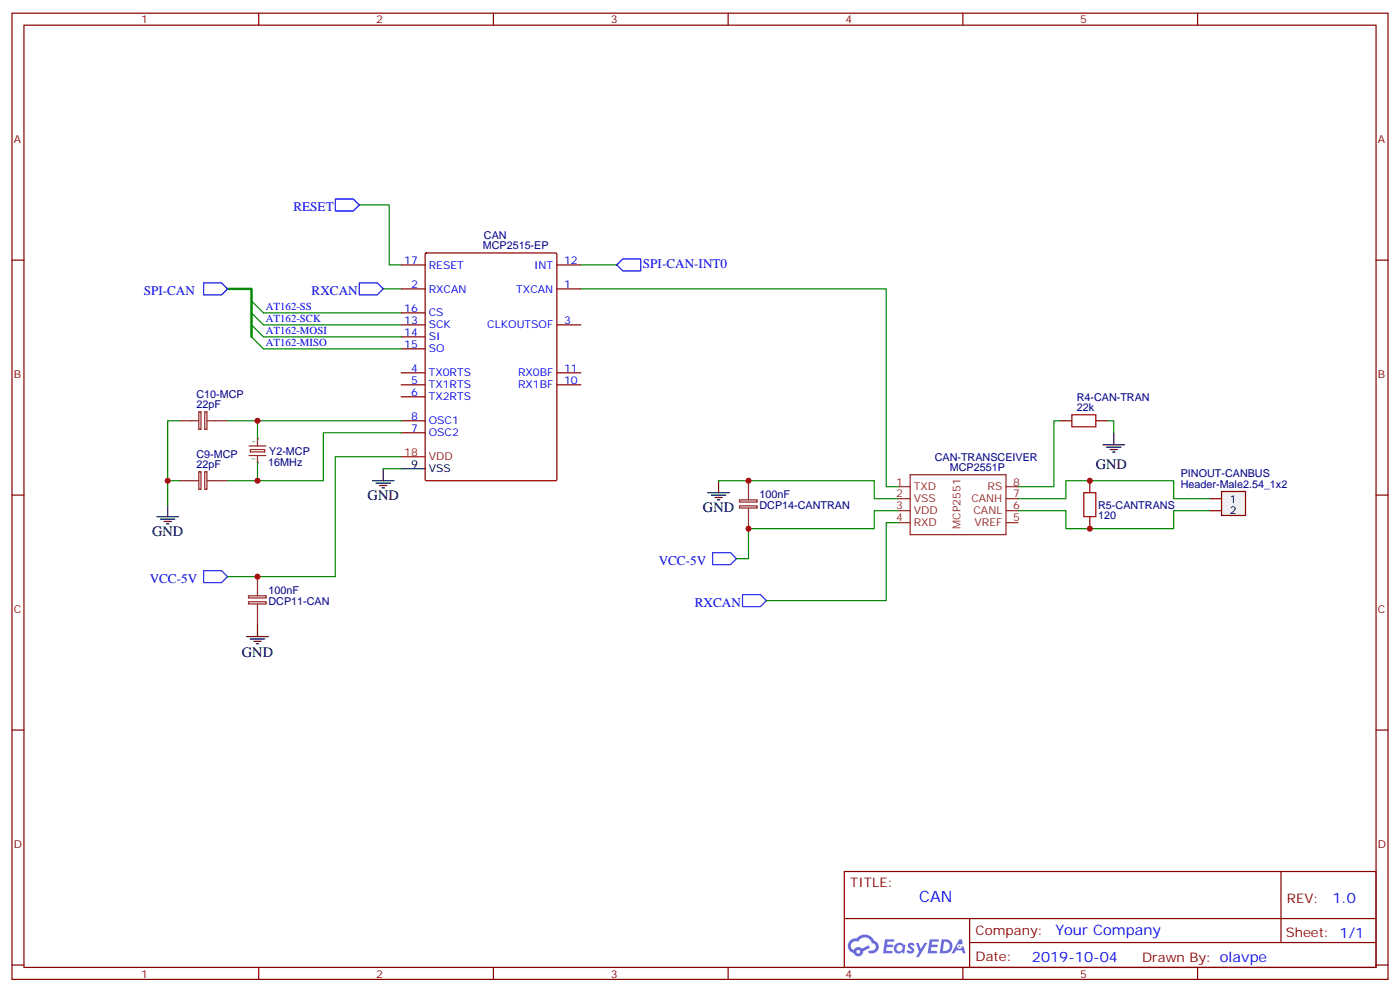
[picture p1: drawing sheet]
<svg xmlns="http://www.w3.org/2000/svg" width="412mm" height="292mm" viewBox="0 0 412 292" stroke-linecap="round" stroke-linejoin="round" font-family="sans-serif">
<path d="M67 85h7.1v14.1" fill="none" stroke="#008700" stroke-width=".71"/>
<g fill="none" stroke="#870000" stroke-width=".35">
<path d="M3.5 3.9h405.4v284.3h-405.4zM7.1 7.4h398.2v277.3h-398.2zM76.2 3.9v3.5M145.3 3.9v3.5M214.5 3.9v3.5M283.6 3.9v3.5M352.8 3.9v3.5M3.5 76.6h3.6M405.3 76.6h3.6M3.5 145.7h3.6M405.3 145.7h3.6M3.5 214.8h3.6"/>
<path d="M405.3 214.8h3.6M248.7 256.5h156.6v28.2h-156.6zM377.3 256.5v20.9M248.7 270.3h156.5M285.6 277.4h119.6M285.6 270.3v14.1M3.5 284h3.6M76.2 284.7v3.5M145.3 284.7v3.5M214.5 284.7v3.5M283.6 284.7v3.5M352.8 284.7v3.5"/>
<path d="M405.3 284h3.6"/>
</g>
<g fill="#5487ff">
<path d="M267.7 277.6a1.22 1.22 0 0 1 1.7 .3l-.4 .6a.47 .47 0 0 0-.3-.4 .47 .47 0 0 0-.5 .2l.1 .2a1.14 1.14 0 0 1 .8 1.8 1.14 1.14 0 0 1-1.9-.1l-.2-.1 .5-.6 .7 .4a.29 .29 0 0 0 .3-.2 .29 .29 0 0 0-.2-.3 1.04 1.04 0 0 1-.6-1.8z"/>
<path d="M260.7 276.4h2.4l.3 .2-.2 .5h-1.8l-.1 .9h1.5l.3 .4-.3 .3h-1.6l-.2 1.1 1.7 .1 .2 .3-.2 .3-2.6 .1z"/>
<path d="M273.8 276.4h2.4l.3 .2-.1 .5h-1.8l-.2 .9h1.6l.3 .4-.4 .3h-1.6l-.1 1.1 1.7 .1 .2 .3-.2 .3h-2.6z"/>
<path d="M282.6 276.4h.7l.3 1.3-.6 .3a.69 .69 0 0 0-1 .2 .69 .69 0 0 0 .4 1 .69 .69 0 0 0 .9-.6l.5-.3 .6 2.2h-.8l-.2-.8h-1.8l-.5 .8h-.8z"/>
<path d="M269.8 277.5h.8l.6 1.8 1.1-1.8h.9l-2.6 4.2h-.8l.9-1.6z"/>
<path d="M277.4 276.4l-.6 4.2h1.3a2.11 2.11 0 0 0 2.5-2.2 2.11 2.11 0 0 0-2.5-2zM278.1 277.1a1.39 1.39 0 0 1 1.7 1.5 1.39 1.39 0 0 1-1.8 1.2h-.3z"/>
<path d="M263.7 278a1.54 1.54 0 0 0-.1 2.2 1.54 1.54 0 0 0 2.2 .1l.6 .3 .3-2.3-.2-.3h-.4a1.49 1.49 0 0 0-2.4 0zM264 279a.94 .94 0 0 1 1.8 0 .94 .94 0 0 1-1.8 0z"/>
<path d="M250.4 276.8a2.18 2.18 0 0 0 1.1 3.7 1.44 1.44 0 0 0 1.6 .9 1.44 1.44 0 0 0 1.2-1.5l2-1-.5-.7-1.9 1a1.47 1.47 0 0 0-2.4 .4 1.39 1.39 0 0 1-.7-1.9 1.39 1.39 0 0 1 2-.5 2.12 2.12 0 0 1 2.2-1.3 2.12 2.12 0 0 1 1.9 1.7 1.14 1.14 0 0 1 1.1 1.4 1.14 1.14 0 0 1-1.7 .7 .43 .43 0 0 0-.5 .4 .43 .43 0 0 0 .4 .5 1.98 1.98 0 0 0 2.5-1.3 1.98 1.98 0 0 0-1.2-2.5 3.1 3.1 0 0 0-5.3-.7l-.9 .1zM252.3 280.1a.55 .55 0 0 1 1.1 0 .55 .55 0 0 1-1.1 0z"/>
<circle cx="282.6" cy="278.5" r=".26"/>
</g>
<g fill="none" stroke="#870000" stroke-width=".35">
<path d="M118.2 78h7M125.3 74.6l.3-.2h38.1l.3 .2v66.5l-.1 .3-38.3 .1-.3-.2zM164 78h7.1M118.2 85h7M118.2 95.6h7M118.2 99.1h7M118.2 92.1h7M164 85h7.1M164 95.6h7.1M118.2 109.7h7M118.2 113.2h7M118.2 116.8h7"/>
<path d="M118.2 102.7h7M164 109.7h7.1M164 113.2h7.1M118.2 127.4h7M118.2 123.8h7"/>
</g>
<path d="M118.2 137.9h7" fill="none" stroke="#000" stroke-width=".35"/>
<path d="M118.2 134.4h7" fill="none" stroke="#f00" stroke-width=".35"/>
<g fill="none" stroke="#8c2424" stroke-width=".35">
<path d="M52.9 123.8h5.7M58.6 138.8h.6v5.2h-.6zM58.6 121.2h.6v5.2h-.6zM60.3 138.8h.7v5.2h-.7zM60.3 121.2h.7v5.2h-.7zM61 123.8h6M73.4 134.1h4.9M73.4 131.2h4.9M73.7 132.3h4.3v.7h-4.3zM75.8 129.1v2.1M75.8 134.1v2.1M268.1 139.7h28.2v17.6h-28.2z"/>
<path d="M52.9 141.5h5.7M61 141.5h6M264.6 143.2h3.5M264.6 153.8h3.5M264.6 146.8h3.5M264.6 150.3h3.5M296.3 143.2h3.6M296.3 153.8h3.6M296.3 146.8h3.6M296.3 150.3h3.6"/>
</g>
<g fill="#8c2424">
<circle cx="75.8" cy="136.2" r=".18"/>
<circle cx="75.8" cy="129.1" r=".18"/>
</g>
<path d="M217.8 148.9h5.2v.6h-5.2zM217.8 147.1h5.2v.6h-5.2zM220.5 141.5v5.6M220.5 149.6v6M73.2 177.1h5.2v.6h-5.2zM73.2 175.3h5.2v.7h-5.2zM75.8 169.7v5.6M75.8 177.8v6" fill="none" stroke="#8c2424" stroke-width=".35"/>
<path d="M315.7 122.1h7.1v3.5h-7.1zM319.3 145h3.5v7h-3.5z" fill="none" stroke="#a10000" stroke-width=".35"/>
<path d="M312.2 123.8h3.5M322.8 123.8h3.5M321 141.5v3.5M321 152v3.6" fill="none" stroke="#870000" stroke-width=".35"/>
<path d="M359.8 144.6h7.1v7.1h-7.1z" fill="#f0f0f0" stroke="#870000" stroke-width=".35"/>
<path d="M356.3 146.8h3.5M356.3 150.3h3.5" fill="none" stroke="#870000" stroke-width=".35"/>
<g fill="none" stroke="#000" stroke-width=".35">
<path d="M112.9 137.9v3.6M324.9 130.9h6.4M326 131.6h4.2M327 132.3h2.1M327.7 133h.7M328.1 127.4v3.5M46.2 152h6.4M47.3 152.8h4.2M48.3 153.5h2.1M49 154.2h.7M49.4 148.5v3.5M109.7 141.5h6.4"/>
<path d="M110.8 142.2h4.2M111.8 142.9h2.1M112.5 143.6h.7M208.5 145h6.3M209.5 145.7h4.3M210.6 146.4h2.1M211.3 147.1h.7M211.7 141.5v3.5M72.7 187.3h6.3M73.7 188h4.3M74.8 188.7h2.1M75.5 189.4h.7"/>
<path d="M75.8 183.8v3.5"/>
</g>
<path d="M98.8 58.6h5.3l1.7 1.7-1.7 1.8h-5.3zM181.7 78l1.7-1.8h5.3v3.5h-5.3zM60 83.3h5.3l1.7 1.7-1.7 1.8h-5.3zM105.8 83.3h5.3l1.8 1.7-1.8 1.8h-5.3zM60 167.9h5.3l1.7 1.8-1.7 1.7h-5.3zM209.9 162.6h5.3l1.8 1.8-1.8 1.8h-5.3zM218.7 175h5.3l1.8 1.7-1.8 1.8h-5.3z" fill="none" stroke="#00f" stroke-width=".35"/>
<g fill="none" stroke="#008700" stroke-width=".35">
<path d="M105.8 60.3h8.9v17.7h3.5M171.1 78h10.6M77.6 99.1h40.6M77.6 95.6h40.6M77.6 92.1h40.6M112.9 85h5.3M171.1 85h90v58.2h3.5M77.6 102.7h40.6M52.9 123.8h-3.5v24.7M67 123.8h8.8v5.3M75.8 123.8h42.4M112.9 137.9h5.3"/>
<path d="M118.2 127.4h-23v14.1h-19.4v-5.3M118.2 134.4h-19.4v35.3h-31.8M312.2 123.8h-1.8v19.4h-10.5M326.3 123.8h1.8v3.6M49.4 141.5h3.5M67 141.5h8.8M211.7 141.5h45.8v5.3h7.1M264.6 153.8h-3.5v22.9h-35.3M264.6 150.3h-7.1v5.3h-37v8.8h-3.5M299.9 146.8h14.1v-5.3h31.7v5.3h10.6M299.9 150.3h14.1v5.3h31.7v-5.3h10.6"/>
</g>
<g fill="#c00">
<circle cx="75.8" cy="141.5" r=".88"/>
<circle cx="75.8" cy="169.7" r=".88"/>
<circle cx="321" cy="141.5" r=".88"/>
<circle cx="321" cy="155.6" r=".88"/>
<circle cx="220.5" cy="155.6" r=".88"/>
<circle cx="220.5" cy="141.5" r=".88"/>
<circle cx="75.8" cy="123.8" r=".88"/>
<circle cx="49.4" cy="141.5" r=".88"/>
</g>
<path d="M74.1 88.5l3.5 3.6M74.1 92.1l3.5 3.5M74.1 95.6l3.5 3.5M74.1 99.1l3.5 3.6" fill="none" stroke="#008700" stroke-width=".35"/>
<text font-size="4.6" fill="#00f" x="270.8" y="265.5">CAN</text>
<g font-size="4.2">
<text x="322.8" y="138.1">GND</text>
<text x="108.3" y="147.1">GND</text>
<text x="207.1" y="150.6">GND</text>
<text x="44.8" y="157.7">GND</text>
<text x="71.3" y="193.3">GND</text>
</g>
<g font-size="4.2" fill="#00f">
<text x="392.5" y="265.7">1.0</text>
<text x="310.9" y="275.3">Your Company</text>
<text x="304" y="283.1">2019-10-04</text>
</g>
<g font-size="3.9" fill="#00f">
<text x="86.5" y="62.1">RESET</text>
<text x="189.4" y="78.8">SPI-CAN-INT0</text>
<text x="42.3" y="86.8">SPI-CAN</text>
<text x="91.8" y="86.8">RXCAN</text>
<text x="194" y="166.2">VCC-5V</text>
<text x="44.1" y="171.4">VCC-5V</text>
<text x="204.7" y="178.5">RXCAN</text>
</g>
<g font-size="3.9" fill="#800">
<text x="250.5" y="261.1">TITLE:</text>
<text x="379.1" y="265.7">REV:</text>
<text x="287.4" y="275.3">Company:</text>
<text x="378.7" y="275.9">Sheet: 1/1</text>
<text x="287.4" y="282.9">Date:</text>
<text x="336.4" y="283">Drawn By: olavpe</text>
</g>
<g font-size="3.2" fill="#800">
<text x="41.6" y="6.9">1</text>
<text x="110.8" y="6.9">2</text>
<text x="179.9" y="6.9">3</text>
<text x="249.1" y="6.9">4</text>
<text x="318.2" y="6.9">5</text>
<text x="4.1" y="42">A</text>
<text x="405.9" y="42">A</text>
<text x="4.1" y="111.1">B</text>
<text x="405.9" y="111.1">B</text>
<text x="4.1" y="180.3">C</text>
<text x="405.9" y="180.3">C</text>
<text x="4.1" y="249.4">D</text>
<text x="405.9" y="249.4">D</text>
<text x="41.6" y="287.7">1</text>
<text x="110.8" y="287.7">2</text>
<text x="179.9" y="287.7">3</text>
<text x="249.1" y="287.7">4</text>
<text x="318.2" y="287.7">5</text>
</g>
<g font-size="3.2" fill="#000080">
<text x="142.6" y="70.2">CAN</text>
<text x="142.2" y="73.4">MCP2515-EP</text>
<text x="57.9" y="117">C10-MCP</text>
<text x="317.2" y="117.9">R4-CAN-TRAN</text>
<text x="57.9" y="120.1">22pF</text>
<text x="317.2" y="121">22k</text>
<text x="57.9" y="137.8">22pF</text>
<text x="57.9" y="134.6">C9-MCP</text>
<text x="79" y="137">16MHz</text>
<text x="79.3" y="133.8">Y2-MCP</text>
<text x="275.3" y="135.6">CAN-TRANSCEIVER</text>
<text x="279.8" y="138.6">MCP2551P</text>
<text x="347.8" y="143.6">Header-Male2.54_1x2</text>
<text x="347.8" y="140.5">PINOUT-CANBUS</text>
<text x="223.7" y="146.7">100nF</text>
<text x="223.7" y="149.8">DCP14-CANTRAN</text>
<text x="323.5" y="149.7">R5-CANTRANS</text>
<text x="323.5" y="152.9">120</text>
<text x="79.1" y="174.9">100nF</text>
<text x="79.1" y="178.1">DCP11-CAN</text>
</g>
<g font-size="3.2" fill="#00f">
<text x="119.1" y="77.6">17</text>
<text x="166.2" y="77.6">12</text>
<text x="126.3" y="79">RESET</text>
<text x="157.3" y="79">INT</text>
<text x="121.1" y="84.7">2</text>
<text x="126.3" y="86.1">RXCAN</text>
<text x="152.1" y="86.1">TXCAN</text>
<text x="166.2" y="84.7">1</text>
<text x="78.3" y="91.2">AT162-SS</text>
<text x="78.3" y="94.7">AT162-SCK</text>
<text x="119.1" y="95.2">13</text>
<text x="119.1" y="91.7">16</text>
<text x="126.3" y="93.1">CS</text>
<text x="166.2" y="95.2">3</text>
<text x="78.3" y="98.2">AT162-MOSI</text>
<text x="78.3" y="101.8">AT162-MISO</text>
<text x="119.1" y="98.8">14</text>
<text x="126.3" y="96.7">SCK</text>
<text x="126.3" y="100.2">SI</text>
<text x="143.5" y="96.7">CLKOUTSOF</text>
<text x="119.1" y="102.3">15</text>
<text x="126.3" y="103.7">SO</text>
<text x="121.1" y="109.4">4</text>
<text x="121.1" y="112.9">5</text>
<text x="126.3" y="110.8">TX0RTS</text>
<text x="152.6" y="110.8">RX0BF</text>
<text x="166.2" y="112.9">10</text>
<text x="166.2" y="109.4">11</text>
<text x="121.1" y="116.4">6</text>
<text x="126.3" y="114.3">TX1RTS</text>
<text x="126.3" y="117.8">TX2RTS</text>
<text x="152.6" y="114.3">RX1BF</text>
<text x="121.1" y="123.5">8</text>
<text x="126.3" y="124.9">OSC1</text>
<text x="121.1" y="127">7</text>
<text x="126.3" y="128.4">OSC2</text>
</g>
<g font-size="3.2" fill="#f00">
<text x="119.1" y="134.1">18</text>
<text x="126.3" y="135.5">VDD</text>
</g>
<g font-size="3.2">
<text x="121.1" y="137.6">9</text>
<text x="126.3" y="139">VSS</text>
<text x="362.3" y="148.2">1</text>
<text x="362.3" y="151.3">2</text>
</g>
<g font-size="3.2" fill="#8d2323">
<text x="264" y="142.9">1</text>
<text x="298.4" y="142.9">8</text>
<text x="264" y="146.4">2</text>
<text x="264" y="149.9">3</text>
<text x="269.2" y="144.3">TXD</text>
<text x="269.2" y="147.8">VSS</text>
<text x="286.1" y="147.8">CANH</text>
<text x="290.9" y="144.3">RS</text>
<text x="298.4" y="146.4">7</text>
<text x="298.4" y="149.9">6</text>
<text x="264" y="153.5">4</text>
<text x="269.2" y="154.9">RXD</text>
<text x="269.2" y="151.3">VDD</text>
<text x="282.9" y="155.6" transform="rotate(-90 282.9 155.6)">MCP2551</text>
<text x="286.8" y="151.3">CANL</text>
<text x="287.1" y="154.9">VREF</text>
<text x="298.4" y="153.5">5</text>
</g>
<g font-size="1.4" fill="#238d23">
<text x="75.2" y="130.5" transform="rotate(-90 75.2 130.5)">1</text>
<text x="75.2" y="135.4" transform="rotate(-90 75.2 135.4)">2</text>
</g>
</svg>
